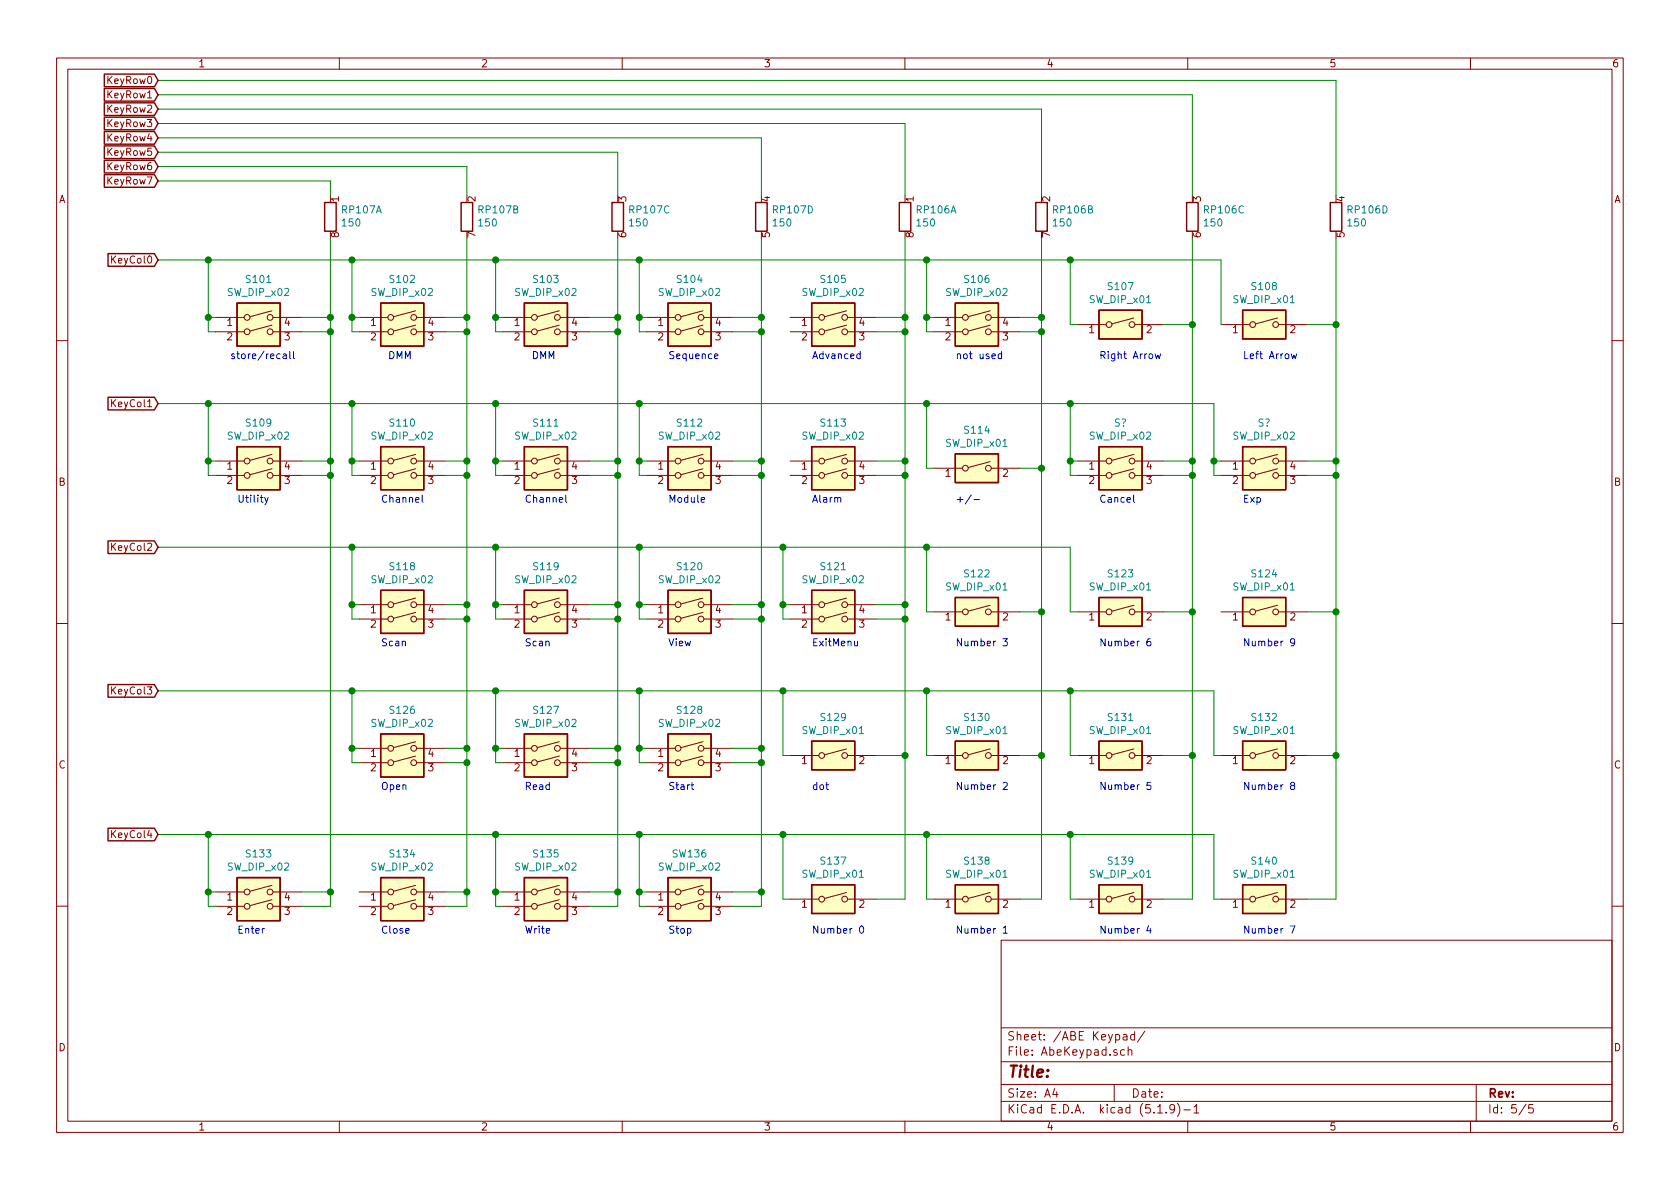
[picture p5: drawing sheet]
EESchema Schematic File Version 4
EELAYER 30 0
EELAYER END
$Descr A4 11693 8268
encoding utf-8
Sheet 4 5
Title ""
Date ""
Rev ""
Comp ""
Comment1 ""
Comment2 ""
Comment3 ""
Comment4 ""
$EndDescr
$Comp
L Switch:SW_DIP_x02 S101
U 1 1
P 1800 2300
F 0 "S101" H 1800 2667 50  0000 C CNN
F 1 "SW_DIP_x02" H 1800 2576 50  0000 C CNN
F 2 "" H 1800 2300 50  0001 C CNN
F 3 "~" H 1800 2300 50  0001 C CNN
	1    1800 2300
	1    0    0    -1  
$EndComp
$Comp
L Switch:SW_DIP_x02 S102
U 1 1
P 2800 2300
F 0 "S102" H 2800 2667 50  0000 C CNN
F 1 "SW_DIP_x02" H 2800 2576 50  0000 C CNN
F 2 "" H 2800 2300 50  0001 C CNN
F 3 "~" H 2800 2300 50  0001 C CNN
	1    2800 2300
	1    0    0    -1  
$EndComp
$Comp
L Switch:SW_DIP_x02 S103
U 1 1
P 3800 2300
F 0 "S103" H 3800 2667 50  0000 C CNN
F 1 "SW_DIP_x02" H 3800 2576 50  0000 C CNN
F 2 "" H 3800 2300 50  0001 C CNN
F 3 "~" H 3800 2300 50  0001 C CNN
	1    3800 2300
	1    0    0    -1  
$EndComp
$Comp
L Switch:SW_DIP_x02 S104
U 1 1
P 4800 2300
F 0 "S104" H 4800 2667 50  0000 C CNN
F 1 "SW_DIP_x02" H 4800 2576 50  0000 C CNN
F 2 "" H 4800 2300 50  0001 C CNN
F 3 "~" H 4800 2300 50  0001 C CNN
	1    4800 2300
	1    0    0    -1  
$EndComp
$Comp
L Switch:SW_DIP_x02 S105
U 1 1
P 5800 2300
F 0 "S105" H 5800 2667 50  0000 C CNN
F 1 "SW_DIP_x02" H 5800 2576 50  0000 C CNN
F 2 "" H 5800 2300 50  0001 C CNN
F 3 "~" H 5800 2300 50  0001 C CNN
	1    5800 2300
	1    0    0    -1  
$EndComp
$Comp
L Switch:SW_DIP_x02 S106
U 1 1
P 6800 2300
F 0 "S106" H 6800 2667 50  0000 C CNN
F 1 "SW_DIP_x02" H 6800 2576 50  0000 C CNN
F 2 "" H 6800 2300 50  0001 C CNN
F 3 "~" H 6800 2300 50  0001 C CNN
	1    6800 2300
	1    0    0    -1  
$EndComp
$Comp
L Switch:SW_DIP_x01 S107
U 1 1
P 7800 2250
F 0 "S107" H 7800 2517 50  0000 C CNN
F 1 "SW_DIP_x01" H 7800 2426 50  0000 C CNN
F 2 "" H 7800 2250 50  0001 C CNN
F 3 "~" H 7800 2250 50  0001 C CNN
	1    7800 2250
	1    0    0    -1  
$EndComp
$Comp
L Switch:SW_DIP_x01 S108
U 1 1
P 8800 2250
F 0 "S108" H 8800 2517 50  0000 C CNN
F 1 "SW_DIP_x01" H 8800 2426 50  0000 C CNN
F 2 "" H 8800 2250 50  0001 C CNN
F 3 "~" H 8800 2250 50  0001 C CNN
	1    8800 2250
	1    0    0    -1  
$EndComp
$Comp
L Switch:SW_DIP_x02 S109
U 1 1
P 1800 3300
F 0 "S109" H 1800 3667 50  0000 C CNN
F 1 "SW_DIP_x02" H 1800 3576 50  0000 C CNN
F 2 "" H 1800 3300 50  0001 C CNN
F 3 "~" H 1800 3300 50  0001 C CNN
	1    1800 3300
	1    0    0    -1  
$EndComp
$Comp
L Switch:SW_DIP_x02 S110
U 1 1
P 2800 3300
F 0 "S110" H 2800 3667 50  0000 C CNN
F 1 "SW_DIP_x02" H 2800 3576 50  0000 C CNN
F 2 "" H 2800 3300 50  0001 C CNN
F 3 "~" H 2800 3300 50  0001 C CNN
	1    2800 3300
	1    0    0    -1  
$EndComp
$Comp
L Switch:SW_DIP_x02 S111
U 1 1
P 3800 3300
F 0 "S111" H 3800 3667 50  0000 C CNN
F 1 "SW_DIP_x02" H 3800 3576 50  0000 C CNN
F 2 "" H 3800 3300 50  0001 C CNN
F 3 "~" H 3800 3300 50  0001 C CNN
	1    3800 3300
	1    0    0    -1  
$EndComp
$Comp
L Switch:SW_DIP_x02 S112
U 1 1
P 4800 3300
F 0 "S112" H 4800 3667 50  0000 C CNN
F 1 "SW_DIP_x02" H 4800 3576 50  0000 C CNN
F 2 "" H 4800 3300 50  0001 C CNN
F 3 "~" H 4800 3300 50  0001 C CNN
	1    4800 3300
	1    0    0    -1  
$EndComp
$Comp
L Switch:SW_DIP_x02 S113
U 1 1
P 5800 3300
F 0 "S113" H 5800 3667 50  0000 C CNN
F 1 "SW_DIP_x02" H 5800 3576 50  0000 C CNN
F 2 "" H 5800 3300 50  0001 C CNN
F 3 "~" H 5800 3300 50  0001 C CNN
	1    5800 3300
	1    0    0    -1  
$EndComp
$Comp
L Switch:SW_DIP_x01 S114
U 1 1
P 6800 3250
F 0 "S114" H 6800 3517 50  0000 C CNN
F 1 "SW_DIP_x01" H 6800 3426 50  0000 C CNN
F 2 "" H 6800 3250 50  0001 C CNN
F 3 "~" H 6800 3250 50  0001 C CNN
	1    6800 3250
	1    0    0    -1  
$EndComp
$Comp
L Switch:SW_DIP_x02 S118
U 1 1
P 2800 4300
F 0 "S118" H 2800 4667 50  0000 C CNN
F 1 "SW_DIP_x02" H 2800 4576 50  0000 C CNN
F 2 "" H 2800 4300 50  0001 C CNN
F 3 "~" H 2800 4300 50  0001 C CNN
	1    2800 4300
	1    0    0    -1  
$EndComp
$Comp
L Switch:SW_DIP_x02 S119
U 1 1
P 3800 4300
F 0 "S119" H 3800 4667 50  0000 C CNN
F 1 "SW_DIP_x02" H 3800 4576 50  0000 C CNN
F 2 "" H 3800 4300 50  0001 C CNN
F 3 "~" H 3800 4300 50  0001 C CNN
	1    3800 4300
	1    0    0    -1  
$EndComp
$Comp
L Switch:SW_DIP_x02 S120
U 1 1
P 4800 4300
F 0 "S120" H 4800 4667 50  0000 C CNN
F 1 "SW_DIP_x02" H 4800 4576 50  0000 C CNN
F 2 "" H 4800 4300 50  0001 C CNN
F 3 "~" H 4800 4300 50  0001 C CNN
	1    4800 4300
	1    0    0    -1  
$EndComp
$Comp
L Switch:SW_DIP_x02 S121
U 1 1
P 5800 4300
F 0 "S121" H 5800 4667 50  0000 C CNN
F 1 "SW_DIP_x02" H 5800 4576 50  0000 C CNN
F 2 "" H 5800 4300 50  0001 C CNN
F 3 "~" H 5800 4300 50  0001 C CNN
	1    5800 4300
	1    0    0    -1  
$EndComp
$Comp
L Switch:SW_DIP_x01 S123
U 1 1
P 7800 4250
F 0 "S123" H 7800 4517 50  0000 C CNN
F 1 "SW_DIP_x01" H 7800 4426 50  0000 C CNN
F 2 "" H 7800 4250 50  0001 C CNN
F 3 "~" H 7800 4250 50  0001 C CNN
	1    7800 4250
	1    0    0    -1  
$EndComp
$Comp
L Switch:SW_DIP_x01 S124
U 1 1
P 8800 4250
F 0 "S124" H 8800 4517 50  0000 C CNN
F 1 "SW_DIP_x01" H 8800 4426 50  0000 C CNN
F 2 "" H 8800 4250 50  0001 C CNN
F 3 "~" H 8800 4250 50  0001 C CNN
	1    8800 4250
	1    0    0    -1  
$EndComp
$Comp
L Switch:SW_DIP_x01 S122
U 1 1
P 6800 4250
F 0 "S122" H 6800 4517 50  0000 C CNN
F 1 "SW_DIP_x01" H 6800 4426 50  0000 C CNN
F 2 "" H 6800 4250 50  0001 C CNN
F 3 "~" H 6800 4250 50  0001 C CNN
	1    6800 4250
	1    0    0    -1  
$EndComp
$Comp
L Switch:SW_DIP_x02 S126
U 1 1
P 2800 5300
F 0 "S126" H 2800 5667 50  0000 C CNN
F 1 "SW_DIP_x02" H 2800 5576 50  0000 C CNN
F 2 "" H 2800 5300 50  0001 C CNN
F 3 "~" H 2800 5300 50  0001 C CNN
	1    2800 5300
	1    0    0    -1  
$EndComp
$Comp
L Switch:SW_DIP_x02 S127
U 1 1
P 3800 5300
F 0 "S127" H 3800 5667 50  0000 C CNN
F 1 "SW_DIP_x02" H 3800 5576 50  0000 C CNN
F 2 "" H 3800 5300 50  0001 C CNN
F 3 "~" H 3800 5300 50  0001 C CNN
	1    3800 5300
	1    0    0    -1  
$EndComp
$Comp
L Switch:SW_DIP_x02 S128
U 1 1
P 4800 5300
F 0 "S128" H 4800 5667 50  0000 C CNN
F 1 "SW_DIP_x02" H 4800 5576 50  0000 C CNN
F 2 "" H 4800 5300 50  0001 C CNN
F 3 "~" H 4800 5300 50  0001 C CNN
	1    4800 5300
	1    0    0    -1  
$EndComp
$Comp
L Switch:SW_DIP_x01 S131
U 1 1
P 7800 5250
F 0 "S131" H 7800 5517 50  0000 C CNN
F 1 "SW_DIP_x01" H 7800 5426 50  0000 C CNN
F 2 "" H 7800 5250 50  0001 C CNN
F 3 "~" H 7800 5250 50  0001 C CNN
	1    7800 5250
	1    0    0    -1  
$EndComp
$Comp
L Switch:SW_DIP_x01 S132
U 1 1
P 8800 5250
F 0 "S132" H 8800 5517 50  0000 C CNN
F 1 "SW_DIP_x01" H 8800 5426 50  0000 C CNN
F 2 "" H 8800 5250 50  0001 C CNN
F 3 "~" H 8800 5250 50  0001 C CNN
	1    8800 5250
	1    0    0    -1  
$EndComp
$Comp
L Switch:SW_DIP_x01 S130
U 1 1
P 6800 5250
F 0 "S130" H 6800 5517 50  0000 C CNN
F 1 "SW_DIP_x01" H 6800 5426 50  0000 C CNN
F 2 "" H 6800 5250 50  0001 C CNN
F 3 "~" H 6800 5250 50  0001 C CNN
	1    6800 5250
	1    0    0    -1  
$EndComp
$Comp
L Switch:SW_DIP_x01 S129
U 1 1
P 5800 5250
F 0 "S129" H 5800 5517 50  0000 C CNN
F 1 "SW_DIP_x01" H 5800 5426 50  0000 C CNN
F 2 "" H 5800 5250 50  0001 C CNN
F 3 "~" H 5800 5250 50  0001 C CNN
	1    5800 5250
	1    0    0    -1  
$EndComp
$Comp
L Switch:SW_DIP_x02 S134
U 1 1
P 2800 6300
F 0 "S134" H 2800 6667 50  0000 C CNN
F 1 "SW_DIP_x02" H 2800 6576 50  0000 C CNN
F 2 "" H 2800 6300 50  0001 C CNN
F 3 "~" H 2800 6300 50  0001 C CNN
	1    2800 6300
	1    0    0    -1  
$EndComp
$Comp
L Switch:SW_DIP_x02 S135
U 1 1
P 3800 6300
F 0 "S135" H 3800 6667 50  0000 C CNN
F 1 "SW_DIP_x02" H 3800 6576 50  0000 C CNN
F 2 "" H 3800 6300 50  0001 C CNN
F 3 "~" H 3800 6300 50  0001 C CNN
	1    3800 6300
	1    0    0    -1  
$EndComp
$Comp
L Switch:SW_DIP_x02 SW136
U 1 1
P 4800 6300
F 0 "SW136" H 4800 6667 50  0000 C CNN
F 1 "SW_DIP_x02" H 4800 6576 50  0000 C CNN
F 2 "" H 4800 6300 50  0001 C CNN
F 3 "~" H 4800 6300 50  0001 C CNN
	1    4800 6300
	1    0    0    -1  
$EndComp
$Comp
L Switch:SW_DIP_x01 S139
U 1 1
P 7800 6250
F 0 "S139" H 7800 6517 50  0000 C CNN
F 1 "SW_DIP_x01" H 7800 6426 50  0000 C CNN
F 2 "" H 7800 6250 50  0001 C CNN
F 3 "~" H 7800 6250 50  0001 C CNN
	1    7800 6250
	1    0    0    -1  
$EndComp
$Comp
L Switch:SW_DIP_x01 S140
U 1 1
P 8800 6250
F 0 "S140" H 8800 6517 50  0000 C CNN
F 1 "SW_DIP_x01" H 8800 6426 50  0000 C CNN
F 2 "" H 8800 6250 50  0001 C CNN
F 3 "~" H 8800 6250 50  0001 C CNN
	1    8800 6250
	1    0    0    -1  
$EndComp
$Comp
L Switch:SW_DIP_x01 S138
U 1 1
P 6800 6250
F 0 "S138" H 6800 6517 50  0000 C CNN
F 1 "SW_DIP_x01" H 6800 6426 50  0000 C CNN
F 2 "" H 6800 6250 50  0001 C CNN
F 3 "~" H 6800 6250 50  0001 C CNN
	1    6800 6250
	1    0    0    -1  
$EndComp
$Comp
L Switch:SW_DIP_x01 S137
U 1 1
P 5800 6250
F 0 "S137" H 5800 6517 50  0000 C CNN
F 1 "SW_DIP_x01" H 5800 6426 50  0000 C CNN
F 2 "" H 5800 6250 50  0001 C CNN
F 3 "~" H 5800 6250 50  0001 C CNN
	1    5800 6250
	1    0    0    -1  
$EndComp
$Comp
L Switch:SW_DIP_x02 S133
U 1 1
P 1800 6300
F 0 "S133" H 1800 6667 50  0000 C CNN
F 1 "SW_DIP_x02" H 1800 6576 50  0000 C CNN
F 2 "" H 1800 6300 50  0001 C CNN
F 3 "~" H 1800 6300 50  0001 C CNN
	1    1800 6300
	1    0    0    -1  
$EndComp
Text Notes 2700 2500 0    50   ~ 0
DMM
Text Notes 3700 2500 0    50   ~ 0
DMM
Text Notes 4650 2500 0    50   ~ 0
Sequence\n
Text Notes 1600 2500 0    50   ~ 0
store/recall\n
Text Notes 5650 2500 0    50   ~ 0
Advanced\n
Text Notes 6650 2500 0    50   ~ 0
not used
Text Notes 7650 2500 0    50   ~ 0
Right Arrow\n
Text Notes 8650 2500 0    50   ~ 0
Left Arrow\n
Text Notes 1650 3500 0    50   ~ 0
Utility
Text Notes 2650 3500 0    50   ~ 0
Channel
Text Notes 3650 3500 0    50   ~ 0
Channel
Text Notes 4650 3500 0    50   ~ 0
Module
Text Notes 5650 3500 0    50   ~ 0
Alarm
Text Notes 6650 3500 0    50   ~ 0
+/-
Text Notes 7650 3500 0    50   ~ 0
Cancel
Text Notes 8650 3500 0    50   ~ 0
Exp
Text Notes 2650 4500 0    50   ~ 0
Scan
Text Notes 3650 4500 0    50   ~ 0
Scan
Text Notes 4650 4500 0    50   ~ 0
View
Text Notes 5650 4500 0    50   ~ 0
ExitMenu
Text Notes 6650 4500 0    50   ~ 0
Number 3
Text Notes 7650 4500 0    50   ~ 0
Number 6
Text Notes 8650 4500 0    50   ~ 0
Number 9
Text Notes 2650 5500 0    50   ~ 0
Open
Text Notes 3650 5500 0    50   ~ 0
Read
Text Notes 4650 5500 0    50   ~ 0
Start
Text Notes 5650 5500 0    50   ~ 0
dot
Text Notes 6650 5500 0    50   ~ 0
Number 2
Text Notes 7650 5500 0    50   ~ 0
Number 5\n
Text Notes 8650 5500 0    50   ~ 0
Number 8\n
Text Notes 1650 6500 0    50   ~ 0
Enter
Text Notes 2650 6500 0    50   ~ 0
Close
Text Notes 3650 6500 0    50   ~ 0
Write
Text Notes 4650 6500 0    50   ~ 0
Stop
Text Notes 5650 6500 0    50   ~ 0
Number 0
Text Notes 6650 6500 0    50   ~ 0
Number 1
Text Notes 7650 6500 0    50   ~ 0
Number 4
Text Notes 8650 6500 0    50   ~ 0
Number 7
$Comp
L Device:R_Pack04_Split RP107
U 1 1
P 2300 1500
F 0 "RP107" H 2230 1454 50  0000 R CNN
F 1 "150" H 2230 1545 50  0000 R CNN
F 2 "" V 2220 1500 50  0001 C CNN
F 3 "~" H 2300 1500 50  0001 C CNN
	1    2300 1500
	-1   0    0    1   
$EndComp
$Comp
L Device:R_Pack04_Split RP107
U 2 1
P 3250 1500
F 0 "RP107" H 3180 1454 50  0000 R CNN
F 1 "150" H 3180 1545 50  0000 R CNN
F 2 "" V 3170 1500 50  0001 C CNN
F 3 "~" H 3250 1500 50  0001 C CNN
	2    3250 1500
	-1   0    0    1   
$EndComp
$Comp
L Device:R_Pack04_Split RP107
U 3 1
P 4300 1500
F 0 "RP107" H 4230 1454 50  0000 R CNN
F 1 "150" H 4230 1545 50  0000 R CNN
F 2 "" V 4220 1500 50  0001 C CNN
F 3 "~" H 4300 1500 50  0001 C CNN
	3    4300 1500
	-1   0    0    1   
$EndComp
$Comp
L Device:R_Pack04_Split RP107
U 4 1
P 5300 1500
F 0 "RP107" H 5230 1454 50  0000 R CNN
F 1 "150" H 5230 1545 50  0000 R CNN
F 2 "" V 5220 1500 50  0001 C CNN
F 3 "~" H 5300 1500 50  0001 C CNN
	4    5300 1500
	-1   0    0    1   
$EndComp
$Comp
L Device:R_Pack04_Split RP106
U 1 1
P 6300 1500
F 0 "RP106" H 6230 1454 50  0000 R CNN
F 1 "150" H 6230 1545 50  0000 R CNN
F 2 "" V 6220 1500 50  0001 C CNN
F 3 "~" H 6300 1500 50  0001 C CNN
	1    6300 1500
	-1   0    0    1   
$EndComp
$Comp
L Device:R_Pack04_Split RP106
U 2 1
P 7250 1500
F 0 "RP106" H 7180 1454 50  0000 R CNN
F 1 "150" H 7180 1545 50  0000 R CNN
F 2 "" V 7170 1500 50  0001 C CNN
F 3 "~" H 7250 1500 50  0001 C CNN
	2    7250 1500
	-1   0    0    1   
$EndComp
$Comp
L Device:R_Pack04_Split RP106
U 3 1
P 8300 1500
F 0 "RP106" H 8230 1454 50  0000 R CNN
F 1 "150" H 8230 1545 50  0000 R CNN
F 2 "" V 8220 1500 50  0001 C CNN
F 3 "~" H 8300 1500 50  0001 C CNN
	3    8300 1500
	-1   0    0    1   
$EndComp
$Comp
L Device:R_Pack04_Split RP106
U 4 1
P 9300 1500
F 0 "RP106" H 9230 1454 50  0000 R CNN
F 1 "150" H 9230 1545 50  0000 R CNN
F 2 "" V 9220 1500 50  0001 C CNN
F 3 "~" H 9300 1500 50  0001 C CNN
	4    9300 1500
	-1   0    0    1   
$EndComp
Text GLabel 1100 550  0    50   Input ~ 0
KeyRow0
Text GLabel 1100 650  0    50   Input ~ 0
KeyRow1
Text GLabel 1100 750  0    50   Input ~ 0
KeyRow2
Text GLabel 1100 850  0    50   Input ~ 0
KeyRow3
Text GLabel 1100 950  0    50   Input ~ 0
KeyRow4
Text GLabel 1100 1050 0    50   Input ~ 0
KeyRow5
Text GLabel 1100 1150 0    50   Input ~ 0
KeyRow6
Text GLabel 1100 1250 0    50   Input ~ 0
KeyRow7
Wire Wire Line
	1100 1250 2300 1250
Wire Wire Line
	2300 1250 2300 1350
Wire Wire Line
	1100 1150 3250 1150
Wire Wire Line
	3250 1150 3250 1350
Wire Wire Line
	1100 1050 4300 1050
Wire Wire Line
	4300 1050 4300 1350
Wire Wire Line
	1100 950  5300 950 
Wire Wire Line
	5300 950  5300 1350
Wire Wire Line
	1100 850  6300 850 
Wire Wire Line
	6300 850  6300 1350
Wire Wire Line
	1100 750  7250 750 
Wire Wire Line
	7250 750  7250 1350
Wire Wire Line
	1100 650  8300 650 
Wire Wire Line
	8300 650  8300 1350
Wire Wire Line
	1100 550  9300 550 
Wire Wire Line
	9300 550  9300 1350
Wire Wire Line
	2300 1650 2300 2200
Wire Wire Line
	2300 6300 2100 6300
Wire Wire Line
	2100 6200 2300 6200
Connection ~ 2300 6200
Wire Wire Line
	2300 6200 2300 6300
Wire Wire Line
	2100 3300 2300 3300
Connection ~ 2300 3300
Wire Wire Line
	2300 3300 2300 6200
Wire Wire Line
	2100 3200 2300 3200
Connection ~ 2300 3200
Wire Wire Line
	2300 3200 2300 3300
Wire Wire Line
	2100 2200 2300 2200
Connection ~ 2300 2200
Wire Wire Line
	2300 2200 2300 2300
Wire Wire Line
	2100 2300 2300 2300
Connection ~ 2300 2300
Wire Wire Line
	2300 2300 2300 3200
Wire Wire Line
	3250 1650 3250 2200
Wire Wire Line
	3250 6300 3100 6300
Wire Wire Line
	3100 6200 3250 6200
Connection ~ 3250 6200
Wire Wire Line
	3250 6200 3250 6300
Wire Wire Line
	3100 5200 3250 5200
Connection ~ 3250 5200
Wire Wire Line
	3250 5200 3250 5300
Wire Wire Line
	3100 5300 3250 5300
Connection ~ 3250 5300
Wire Wire Line
	3250 5300 3250 6200
Wire Wire Line
	3100 4300 3250 4300
Connection ~ 3250 4300
Wire Wire Line
	3250 4300 3250 5200
Wire Wire Line
	3100 4200 3250 4200
Connection ~ 3250 4200
Wire Wire Line
	3250 4200 3250 4300
Wire Wire Line
	3100 3200 3250 3200
Connection ~ 3250 3200
Wire Wire Line
	3250 3200 3250 3300
Wire Wire Line
	3100 3300 3250 3300
Connection ~ 3250 3300
Wire Wire Line
	3250 3300 3250 4200
Wire Wire Line
	3100 2300 3250 2300
Connection ~ 3250 2300
Wire Wire Line
	3250 2300 3250 3200
Wire Wire Line
	3100 2200 3250 2200
Connection ~ 3250 2200
Wire Wire Line
	3250 2200 3250 2300
Wire Wire Line
	4300 1650 4300 2200
Wire Wire Line
	4300 6300 4100 6300
Wire Wire Line
	4100 6200 4300 6200
Connection ~ 4300 6200
Wire Wire Line
	4300 6200 4300 6300
Wire Wire Line
	4100 5300 4300 5300
Connection ~ 4300 5300
Wire Wire Line
	4300 5300 4300 6200
Wire Wire Line
	4100 5200 4300 5200
Connection ~ 4300 5200
Wire Wire Line
	4300 5200 4300 5300
Wire Wire Line
	4100 4300 4300 4300
Connection ~ 4300 4300
Wire Wire Line
	4300 4300 4300 5200
Wire Wire Line
	4100 4200 4300 4200
Connection ~ 4300 4200
Wire Wire Line
	4300 4200 4300 4300
Wire Wire Line
	4100 3300 4300 3300
Connection ~ 4300 3300
Wire Wire Line
	4300 3300 4300 4200
Wire Wire Line
	4100 3200 4300 3200
Connection ~ 4300 3200
Wire Wire Line
	4300 3200 4300 3300
Wire Wire Line
	4100 2300 4300 2300
Connection ~ 4300 2300
Wire Wire Line
	4300 2300 4300 3200
Wire Wire Line
	4100 2200 4300 2200
Connection ~ 4300 2200
Wire Wire Line
	4300 2200 4300 2300
Wire Wire Line
	5300 1650 5300 2200
Wire Wire Line
	5300 6300 5100 6300
Wire Wire Line
	5100 6200 5300 6200
Connection ~ 5300 6200
Wire Wire Line
	5300 6200 5300 6300
Wire Wire Line
	5100 5300 5300 5300
Connection ~ 5300 5300
Wire Wire Line
	5300 5300 5300 6200
Wire Wire Line
	5100 5200 5300 5200
Connection ~ 5300 5200
Wire Wire Line
	5300 5200 5300 5300
Wire Wire Line
	5100 4300 5300 4300
Connection ~ 5300 4300
Wire Wire Line
	5300 4300 5300 5200
Wire Wire Line
	5100 4200 5300 4200
Connection ~ 5300 4200
Wire Wire Line
	5300 4200 5300 4300
Wire Wire Line
	5100 3300 5300 3300
Connection ~ 5300 3300
Wire Wire Line
	5300 3300 5300 4200
Wire Wire Line
	5100 3200 5300 3200
Connection ~ 5300 3200
Wire Wire Line
	5300 3200 5300 3300
Wire Wire Line
	5100 2200 5300 2200
Connection ~ 5300 2200
Wire Wire Line
	5300 2200 5300 2300
Wire Wire Line
	5100 2300 5300 2300
Connection ~ 5300 2300
Wire Wire Line
	5300 2300 5300 3200
Wire Wire Line
	6300 1650 6300 2200
Wire Wire Line
	6300 6250 6100 6250
Wire Wire Line
	6100 5250 6300 5250
Connection ~ 6300 5250
Wire Wire Line
	6300 5250 6300 6250
Wire Wire Line
	6100 4300 6300 4300
Connection ~ 6300 4300
Wire Wire Line
	6300 4300 6300 5250
Wire Wire Line
	6100 4200 6300 4200
Connection ~ 6300 4200
Wire Wire Line
	6300 4200 6300 4300
Wire Wire Line
	6100 3300 6300 3300
Connection ~ 6300 3300
Wire Wire Line
	6300 3300 6300 4200
Wire Wire Line
	6100 3200 6300 3200
Connection ~ 6300 3200
Wire Wire Line
	6300 3200 6300 3300
Wire Wire Line
	6100 2300 6300 2300
Connection ~ 6300 2300
Wire Wire Line
	6300 2300 6300 3200
Wire Wire Line
	6100 2200 6300 2200
Connection ~ 6300 2200
Wire Wire Line
	6300 2200 6300 2300
Wire Wire Line
	7250 1650 7250 2200
Wire Wire Line
	7250 6250 7100 6250
Wire Wire Line
	7100 5250 7250 5250
Connection ~ 7250 5250
Wire Wire Line
	7250 5250 7250 6250
Wire Wire Line
	7100 4250 7250 4250
Connection ~ 7250 4250
Wire Wire Line
	7250 4250 7250 5250
Wire Wire Line
	7100 3250 7250 3250
Connection ~ 7250 3250
Wire Wire Line
	7250 3250 7250 4250
Wire Wire Line
	7100 2300 7250 2300
Connection ~ 7250 2300
Wire Wire Line
	7250 2300 7250 3250
Wire Wire Line
	7100 2200 7250 2200
Connection ~ 7250 2200
Wire Wire Line
	7250 2200 7250 2300
Wire Wire Line
	8300 1650 8300 2250
Wire Wire Line
	8300 6250 8100 6250
Wire Wire Line
	8100 5250 8300 5250
Connection ~ 8300 5250
Wire Wire Line
	8300 5250 8300 6250
Wire Wire Line
	8100 4250 8300 4250
Connection ~ 8300 4250
Wire Wire Line
	8300 4250 8300 5250
Wire Wire Line
	8100 2250 8300 2250
Connection ~ 8300 2250
Wire Wire Line
	9300 6250 9100 6250
Wire Wire Line
	9100 5250 9300 5250
Connection ~ 9300 5250
Wire Wire Line
	9300 5250 9300 6250
Wire Wire Line
	9100 4250 9300 4250
Connection ~ 9300 4250
Wire Wire Line
	9300 4250 9300 5250
Wire Wire Line
	9100 2250 9300 2250
Wire Wire Line
	9300 1650 9300 2250
Connection ~ 9300 2250
Text GLabel 1100 1800 0    50   Input ~ 0
KeyCol0
Wire Wire Line
	8500 1800 8500 2250
Wire Wire Line
	1100 1800 1450 1800
Wire Wire Line
	2500 2200 2450 2200
Wire Wire Line
	2450 2200 2450 1800
Connection ~ 2450 1800
Wire Wire Line
	2450 1800 3450 1800
Wire Wire Line
	2500 2300 2450 2300
Wire Wire Line
	2450 2300 2450 2200
Connection ~ 2450 2200
Wire Wire Line
	1500 2200 1450 2200
Wire Wire Line
	1450 2200 1450 1800
Connection ~ 1450 1800
Wire Wire Line
	1450 1800 2450 1800
Wire Wire Line
	1500 2300 1450 2300
Wire Wire Line
	1450 2300 1450 2200
Connection ~ 1450 2200
Wire Wire Line
	3500 2200 3450 2200
Wire Wire Line
	3450 2200 3450 1800
Connection ~ 3450 1800
Wire Wire Line
	3450 1800 4450 1800
Wire Wire Line
	3500 2300 3450 2300
Wire Wire Line
	3450 2300 3450 2200
Connection ~ 3450 2200
Wire Wire Line
	4500 2200 4450 2200
Wire Wire Line
	4450 2200 4450 1800
Connection ~ 4450 1800
Wire Wire Line
	4450 1800 6450 1800
Wire Wire Line
	4500 2300 4450 2300
Wire Wire Line
	4450 2300 4450 2200
Connection ~ 4450 2200
Wire Wire Line
	6500 2200 6450 2200
Wire Wire Line
	6450 2200 6450 1800
Connection ~ 6450 1800
Wire Wire Line
	6450 1800 7450 1800
Wire Wire Line
	6500 2300 6450 2300
Wire Wire Line
	6450 2300 6450 2200
Connection ~ 6450 2200
Wire Wire Line
	7500 2250 7450 2250
Wire Wire Line
	7450 2250 7450 1800
Connection ~ 7450 1800
Wire Wire Line
	7450 1800 8500 1800
Text GLabel 1100 2800 0    50   Input ~ 0
KeyCol1
Wire Wire Line
	1100 2800 1450 2800
Wire Wire Line
	1500 3200 1450 3200
Connection ~ 1450 2800
Wire Wire Line
	1450 2800 2450 2800
Wire Wire Line
	1500 3300 1450 3300
Wire Wire Line
	1450 2800 1450 3200
Connection ~ 1450 3200
Wire Wire Line
	1450 3200 1450 3300
Wire Wire Line
	2500 3200 2450 3200
Wire Wire Line
	2450 3200 2450 2800
Connection ~ 2450 2800
Wire Wire Line
	2450 2800 3450 2800
Wire Wire Line
	2500 3300 2450 3300
Wire Wire Line
	2450 3300 2450 3200
Connection ~ 2450 3200
Wire Wire Line
	3500 3200 3450 3200
Wire Wire Line
	3450 3200 3450 2800
Connection ~ 3450 2800
Wire Wire Line
	3450 2800 4450 2800
Wire Wire Line
	3500 3300 3450 3300
Wire Wire Line
	3450 3300 3450 3200
Connection ~ 3450 3200
Wire Wire Line
	4500 3200 4450 3200
Wire Wire Line
	4450 3200 4450 2800
Connection ~ 4450 2800
Wire Wire Line
	4450 2800 6450 2800
Wire Wire Line
	4500 3300 4450 3300
Wire Wire Line
	4450 3300 4450 3200
Connection ~ 4450 3200
Wire Wire Line
	6500 3250 6450 3250
Wire Wire Line
	6450 3250 6450 2800
Connection ~ 6450 2800
Text GLabel 1100 3800 0    50   Input ~ 0
KeyCol2
Wire Wire Line
	7450 3800 7450 4250
Wire Wire Line
	7450 4250 7500 4250
Wire Wire Line
	6500 4250 6450 4250
Wire Wire Line
	6450 4250 6450 3800
Connection ~ 6450 3800
Wire Wire Line
	6450 3800 7450 3800
Wire Wire Line
	5500 4200 5450 4200
Wire Wire Line
	5450 4200 5450 3800
Connection ~ 5450 3800
Wire Wire Line
	5450 3800 6450 3800
Wire Wire Line
	5500 4300 5450 4300
Wire Wire Line
	5450 4300 5450 4200
Connection ~ 5450 4200
Wire Wire Line
	4500 4200 4450 4200
Wire Wire Line
	4450 4200 4450 3800
Connection ~ 4450 3800
Wire Wire Line
	4450 3800 5450 3800
Wire Wire Line
	4500 4300 4450 4300
Wire Wire Line
	4450 4300 4450 4200
Connection ~ 4450 4200
Wire Wire Line
	1100 3800 2450 3800
Wire Wire Line
	3500 4200 3450 4200
Wire Wire Line
	3450 4200 3450 3800
Connection ~ 3450 3800
Wire Wire Line
	3450 3800 4450 3800
Wire Wire Line
	3500 4300 3450 4300
Wire Wire Line
	3450 4300 3450 4200
Connection ~ 3450 4200
Wire Wire Line
	2500 4200 2450 4200
Wire Wire Line
	2450 4200 2450 3800
Connection ~ 2450 3800
Wire Wire Line
	2450 3800 3450 3800
Wire Wire Line
	2500 4300 2450 4300
Wire Wire Line
	2450 4300 2450 4200
Connection ~ 2450 4200
$Comp
L Switch:SW_DIP_x02 S?
U 1 1
P 7800 3300
F 0 "S?" H 7800 3667 50  0000 C CNN
F 1 "SW_DIP_x02" H 7800 3576 50  0000 C CNN
F 2 "" H 7800 3300 50  0001 C CNN
F 3 "~" H 7800 3300 50  0001 C CNN
	1    7800 3300
	1    0    0    -1  
$EndComp
$Comp
L Switch:SW_DIP_x02 S?
U 1 1
P 8800 3300
F 0 "S?" H 8800 3667 50  0000 C CNN
F 1 "SW_DIP_x02" H 8800 3576 50  0000 C CNN
F 2 "" H 8800 3300 50  0001 C CNN
F 3 "~" H 8800 3300 50  0001 C CNN
	1    8800 3300
	1    0    0    -1  
$EndComp
Wire Wire Line
	6450 2800 7450 2800
Wire Wire Line
	8300 2250 8300 3200
Wire Wire Line
	9300 2250 9300 3200
Wire Wire Line
	7500 3200 7450 3200
Wire Wire Line
	7450 3200 7450 2800
Connection ~ 7450 2800
Wire Wire Line
	7450 2800 8450 2800
Wire Wire Line
	7500 3300 7450 3300
Wire Wire Line
	7450 3300 7450 3200
Connection ~ 7450 3200
Wire Wire Line
	8450 2800 8450 3200
Wire Wire Line
	8450 3200 8500 3200
Wire Wire Line
	8500 3300 8450 3300
Wire Wire Line
	8450 3300 8450 3200
Connection ~ 8450 3200
Wire Wire Line
	9100 3200 9300 3200
Connection ~ 9300 3200
Wire Wire Line
	9300 3200 9300 3300
Wire Wire Line
	9100 3300 9300 3300
Connection ~ 9300 3300
Wire Wire Line
	9300 3300 9300 4250
Wire Wire Line
	8100 3200 8300 3200
Connection ~ 8300 3200
Wire Wire Line
	8300 3200 8300 3300
Wire Wire Line
	8100 3300 8300 3300
Connection ~ 8300 3300
Wire Wire Line
	8300 3300 8300 4250
Text GLabel 1100 4800 0    50   Input ~ 0
KeyCol3
Wire Wire Line
	1100 4800 2450 4800
Wire Wire Line
	8450 4800 8450 5250
Wire Wire Line
	8450 5250 8500 5250
Wire Wire Line
	7500 5250 7450 5250
Wire Wire Line
	7450 5250 7450 4800
Connection ~ 7450 4800
Wire Wire Line
	7450 4800 8450 4800
Wire Wire Line
	6500 5250 6450 5250
Wire Wire Line
	6450 5250 6450 4800
Connection ~ 6450 4800
Wire Wire Line
	6450 4800 7450 4800
Wire Wire Line
	5500 5250 5450 5250
Wire Wire Line
	5450 5250 5450 4800
Connection ~ 5450 4800
Wire Wire Line
	5450 4800 6450 4800
Wire Wire Line
	4500 5200 4450 5200
Wire Wire Line
	4450 5200 4450 4800
Connection ~ 4450 4800
Wire Wire Line
	4450 4800 5450 4800
Wire Wire Line
	4500 5300 4450 5300
Wire Wire Line
	4450 5300 4450 5200
Connection ~ 4450 5200
Wire Wire Line
	3500 5200 3450 5200
Wire Wire Line
	3450 5200 3450 4800
Connection ~ 3450 4800
Wire Wire Line
	3450 4800 4450 4800
Wire Wire Line
	3500 5300 3450 5300
Wire Wire Line
	3450 5300 3450 5200
Connection ~ 3450 5200
Wire Wire Line
	2500 5200 2450 5200
Wire Wire Line
	2450 5200 2450 4800
Connection ~ 2450 4800
Wire Wire Line
	2450 4800 3450 4800
Wire Wire Line
	2500 5300 2450 5300
Wire Wire Line
	2450 5300 2450 5200
Connection ~ 2450 5200
Text GLabel 1100 5800 0    50   Input ~ 0
KeyCol4
Wire Wire Line
	1100 5800 1450 5800
Wire Wire Line
	8450 5800 8450 6250
Wire Wire Line
	8450 6250 8500 6250
Wire Wire Line
	7500 6250 7450 6250
Wire Wire Line
	7450 6250 7450 5800
Connection ~ 7450 5800
Wire Wire Line
	7450 5800 8450 5800
Wire Wire Line
	6500 6250 6450 6250
Wire Wire Line
	6450 6250 6450 5800
Connection ~ 6450 5800
Wire Wire Line
	6450 5800 7450 5800
Wire Wire Line
	5500 6250 5450 6250
Wire Wire Line
	5450 6250 5450 5800
Connection ~ 5450 5800
Wire Wire Line
	5450 5800 6450 5800
Wire Wire Line
	4500 6200 4450 6200
Wire Wire Line
	4450 6200 4450 5800
Connection ~ 4450 5800
Wire Wire Line
	4450 5800 5450 5800
Wire Wire Line
	4500 6300 4450 6300
Wire Wire Line
	4450 6300 4450 6200
Connection ~ 4450 6200
Wire Wire Line
	3500 6200 3450 6200
Wire Wire Line
	3450 6200 3450 5800
Connection ~ 3450 5800
Wire Wire Line
	3450 5800 4450 5800
Wire Wire Line
	3500 6300 3450 6300
Wire Wire Line
	3450 6300 3450 6200
Connection ~ 3450 6200
Wire Wire Line
	1500 6200 1450 6200
Wire Wire Line
	1450 6200 1450 5800
Connection ~ 1450 5800
Wire Wire Line
	1450 5800 3450 5800
Wire Wire Line
	1500 6300 1450 6300
Wire Wire Line
	1450 6300 1450 6200
Connection ~ 1450 6200
$EndSCHEMATC
